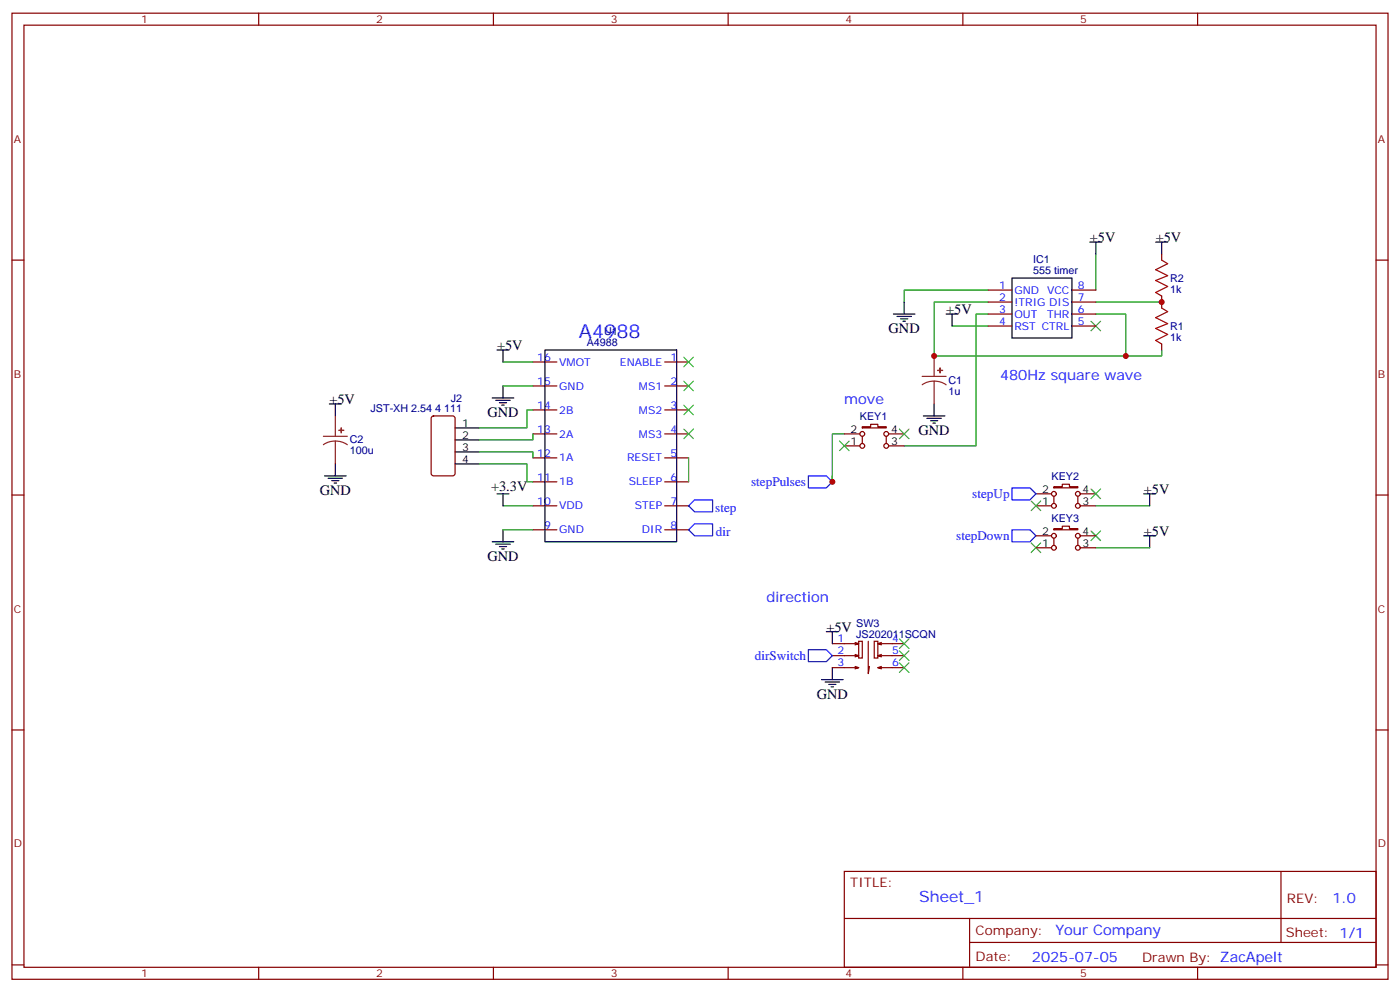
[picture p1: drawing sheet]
<svg xmlns="http://www.w3.org/2000/svg" width="412mm" height="292mm" viewBox="0 0 412 292" stroke-linecap="round" stroke-linejoin="round" font-family="sans-serif">
<g fill="none" stroke="#870000" stroke-width=".35">
<path d="M3.5 3.9h405.4v284.3h-405.4zM7.1 7.4h398.2v277.3h-398.2zM76.2 3.9v3.5M145.3 3.9v3.5M214.5 3.9v3.5M283.6 3.9v3.5M352.8 3.9v3.5M3.5 76.6h3.6M342.2 74.8v1.8M405.3 76.6h3.6M291 85.4h7.1M291 88.9h7.1"/>
<path d="M291 92.4h7.1M291 96h7.1M315.7 85.4h7.1M315.7 88.9h7.1M315.7 92.4h7.1M315.7 96h7.1M342.2 87.1v3.6M157 106.5h7M157 113.6h7M195.8 106.5h7M195.8 113.6h7M342.2 101.2v1.8"/>
<path d="M127.2 122.6l.5-.2h5.6l.7 .4 .1 16.5-.5 .7-5.9 .1-.6-.5-.1-16.5zM157 120.6h7M157 127.7h7M157 134.8h7M195.8 120.6h7M195.8 127.7h7M195.8 134.8h7M248.7 127.7h4.6M248.7 131.2h4.6M254 125.6h2.5v-.7h2.1v.7h2.5v.3h-7.1zM254 128.4v2.1M261.1 128.4v2.1"/>
<path d="M261.8 127.7h4.5M261.8 131.2h4.5M3.5 145.7h3.6M157 141.8h7M157 148.9h7M157 155.9h7M195.8 141.8h7M195.8 148.9h7M195.8 155.9h7M305.2 148.9h4.5M305.2 145.3h4.5M305.2 157.7h4.5"/>
<path d="M310.4 143.2h2.5v-.7h2.1v.7h2.5v.4h-7.1zM310.4 155.6h2.5v-.7h2.1v.7h2.5v.3h-7.1zM310.4 146v2.2M310.4 158.4v2.1M317.5 146v2.2M317.5 158.4v2.1M318.2 148.9h4.6M318.2 145.3h4.6M318.2 157.7h4.6M405.3 145.7h3.6M305.2 161.2h4.5M318.2 161.2h4.6"/>
<path d="M245.2 189.4h7.7l-1 .4M245.2 193h7.7l-1 .3M245.2 196.5h7.7l-1 .3M251.9 189.1l1 .3M251.9 192.6l1 .4M251.9 196.1l1 .4M252.9 188.7h1.1v5h-1.1zM255.8 188.7v9.6l.3-2.2M257.5 188.7h1.1v5h-1.1zM259.6 189.1l-1 .3M259.6 192.6l-1 .4M259.6 196.1l-1 .4"/>
<path d="M266.3 189.4h-7.7l1 .4M266.3 193h-7.7l1 .3M266.3 196.5h-7.7l1 .3M3.5 214.8h3.6M405.3 214.8h3.6M248.7 256.5h156.6v28.2h-156.6zM377.3 256.5v20.9M248.7 270.3h156.5M285.6 277.4h119.6M285.6 270.3v14.1M3.5 284h3.6M76.2 284.7v3.5"/>
<path d="M145.3 284.7v3.5M214.5 284.7v3.5M283.6 284.7v3.5M352.8 284.7v3.5M405.3 284h3.6"/>
<circle cx="254" cy="127.7" r=".71"/>
<circle cx="254" cy="131.2" r=".71"/>
<circle cx="261.1" cy="127.7" r=".71"/>
<circle cx="261.1" cy="131.2" r=".71"/>
<circle cx="310.4" cy="145.3" r=".71"/>
<circle cx="310.4" cy="148.9" r=".71"/>
<circle cx="310.4" cy="157.7" r=".71"/>
<circle cx="317.5" cy="157.7" r=".71"/>
<circle cx="317.5" cy="145.3" r=".71"/>
<circle cx="317.5" cy="148.9" r=".71"/>
<circle cx="310.4" cy="161.2" r=".71"/>
<circle cx="317.5" cy="161.2" r=".71"/>
</g>
<g fill="none" stroke="#000" stroke-width=".35">
<path d="M321 71.3h3.6M322.8 71.3v3.5M340.4 71.3h3.6M342.2 71.3v3.5M263.2 92.4h6.3M264.2 93.1h4.3M265.3 93.8h2.1M266 94.5h.7M266.3 88.9v3.5M278.7 92.4h3.5M280.5 92.4v3.6M298.1 81.8h17.6v17.7h-17.6z"/>
<path d="M97 118.9h3.5M98.8 118.9v3.5M145 117.1h6.3M146 117.8h4.3M146.4 103h3.5M147.1 118.5h2.1M147.8 119.2h.7M148.2 103v3.5M148.2 113.6v3.5M160.5 103h38.8v56.5h-38.8zM275.2 118.9v3.5M98.8 136.5v3.6"/>
<path d="M134.1 133h7M134.1 129.5h7M134.1 125.9h7M134.1 136.5h7M272 122.4h6.3M273 123.1h4.3M274.1 123.8h2.1M274.8 124.5h.7M95.6 140.1h6.4M96.7 140.8h4.2M97.7 141.5h2.1M98.4 142.2h.7"/>
<path d="M145 159.5h6.3M146.4 145.3h3.5M148.2 145.3v3.6M148.2 155.9v3.6M336.9 145.3h3.5M336.9 157.7h3.5M338.7 145.3v3.6M338.7 157.7v3.5M146 160.2h4.3M147.1 160.9h2.1M147.8 161.6h.7M243.4 185.9h3.5"/>
<path d="M245.2 185.9v3.5M245.2 196.5v3.5M242 200h6.4M243.1 200.7h4.2M244.1 201.4h2.1M244.8 202.1h.7"/>
</g>
<g fill="none" stroke="#008700" stroke-width=".35">
<path d="M322.8 74.8v10.6M280.5 96h10.5M291 92.4h-3.5v38.8h-21.2M291 88.9h-15.8v15.9h56.4v-12.4h-8.8M291 85.4h-24.7v3.5M322.8 88.9h19.4M148.2 106.5h8.8M148.2 113.6h8.8M342.2 103v1.8h-10.6M141.1 133h15.9v1.8M141.1 136.5h14.1v5.3h1.8M157 120.6h-1.8v5.3h-14.1"/>
<path d="M157 127.7v1.8h-15.9M202.8 134.8v7M248.7 127.7h-3.5v14.1v-1.7M148.2 148.9h8.8M148.2 155.9h8.8M322.8 148.9h15.9M322.8 161.2h15.9"/>
</g>
<path d="M271.6 110.8h7.1M275.2 112.2l-1.9 .2-1.7 .8M275.2 112.2l1.8 .2 1.7 .8M275.2 104.8v6M275.2 112.2v6.7M95.2 128.4h7.1M98.8 129.8l-1.9 .3-1.7 .8M98.8 129.8l1.8 .3 1.7 .8M98.8 122.4v6M98.8 129.8v6.7" fill="none" stroke="#8c2424" stroke-width=".35"/>
<g fill="#8c2424" stroke="#8c2424" stroke-width=".35">
<path d="M99.8 126.6l1.4 .1z"/>
<path d="M100.5 125.9v1.5z"/>
<path d="M276.2 109h1.4z"/>
<path d="M276.9 108.3v1.4z"/>
</g>
<g fill="none" stroke="#3c3" stroke-width=".35">
<path d="M321.4 94.5l2.8 2.9M324.2 94.5l-2.8 2.9M201.4 119.2l2.9 2.9M201.4 112.2l2.9 2.8M201.4 105.1l2.9 2.8M204.3 119.2l-2.9 2.9M204.3 112.2l-2.9 2.8M204.3 105.1l-2.9 2.8M201.4 126.3l2.9 2.8M204.3 126.3l-2.9 2.8M247.3 129.8l2.8 2.8M250.1 129.8l-2.8 2.8"/>
<path d="M264.9 126.3l2.9 2.8M267.8 126.3l-2.9 2.8M303.7 147.5l2.9 2.8M303.7 159.8l2.9 2.8M306.6 147.5l-2.9 2.8M306.6 159.8l-2.9 2.8M321.4 143.9l2.8 2.9M321.4 156.3l2.8 2.8M324.2 143.9l-2.8 2.9M324.2 156.3l-2.8 2.8M264.9 188l2.9 2.9M264.9 191.6l2.9 2.8"/>
<path d="M264.9 195.1l2.9 2.8M267.8 188l-2.9 2.9M267.8 191.6l-2.9 2.8M267.8 195.1l-2.9 2.8"/>
</g>
<path d="M204.6 154.2h5.3v3.5h-5.3l-1.8-1.8zM204.6 147.1h5.3v3.5h-5.3l-1.8-1.7zM238.1 140.1h5.3l1.8 1.7-1.8 1.8h-5.3zM298.1 143.6h5.3l1.8 1.7-1.8 1.8h-5.3zM298.1 155.9h5.3l1.8 1.8-1.8 1.8h-5.3zM238.1 191.2h5.3l1.8 1.8-1.8 1.7h-5.3z" fill="none" stroke="#00f" stroke-width=".35"/>
<path d="M342.2 76.6l1.8 1-3.6 1.8 3.6 1.7-3.6 1.4 3.6 1.8-3.6 1.8 1.8 1M342.2 90.7l1.8 1-3.6 1.8 3.6 1.7-3.6 1.5 3.6 1.7-3.6 1.8 1.8 1" fill="none" stroke="#a10000" stroke-width=".35"/>
<g fill="#c00">
<circle cx="342.2" cy="88.9" r=".88"/>
<circle cx="331.6" cy="104.8" r=".88"/>
<circle cx="275.2" cy="104.8" r=".88"/>
<circle cx="245.2" cy="141.8" r=".88"/>
</g>
<text font-size="5.6" fill="#00f" x="170.5" y="99.5">A4988</text>
<text font-size="4.6" fill="#00f" x="270.8" y="265.5">Sheet_1</text>
<g font-size="4.2">
<text x="321" y="71.3">+5V</text>
<text x="340.4" y="71.3">+5V</text>
<text x="278.7" y="92.4">+5V</text>
<text x="261.8" y="98.1">GND</text>
<text x="146.4" y="103">+5V</text>
<text x="97" y="118.9">+5V</text>
<text x="143.6" y="122.8">GND</text>
<text x="270.6" y="128.1">GND</text>
<text x="94.2" y="145.7">GND</text>
<text x="144.6" y="144.6">+3.3V</text>
<text x="336.9" y="145.3">+5V</text>
<text x="336.9" y="157.7">+5V</text>
<text x="143.6" y="165.1">GND</text>
<text x="243.4" y="185.9">+5V</text>
<text x="240.6" y="205.7">GND</text>
</g>
<g font-size="4.2" fill="#00f">
<text x="294.6" y="111.8">480Hz square wave</text>
<text x="248.7" y="118.9">move</text>
<text x="225.8" y="177.1">direction</text>
<text x="392.5" y="265.7">1.0</text>
<text x="310.9" y="275.3">Your Company</text>
<text x="304" y="283.1">2025-07-05</text>
</g>
<g font-size="3.9" fill="#00f">
<text x="221.3" y="143">stepPulses</text>
<text x="286.4" y="146.6">stepUp</text>
<text x="210.7" y="150.6">step</text>
<text x="210.9" y="157.7">dir</text>
<text x="281.7" y="158.9">stepDown</text>
<text x="222.4" y="194.2">dirSwitch</text>
</g>
<g font-size="3.9" fill="#800">
<text x="250.5" y="261.1">TITLE:</text>
<text x="379.1" y="265.7">REV:</text>
<text x="287.4" y="275.3">Company:</text>
<text x="378.7" y="275.9">Sheet: 1/1</text>
<text x="287.4" y="282.9">Date:</text>
<text x="336.4" y="283">Drawn By: ZacApelt</text>
</g>
<g font-size="3.2" fill="#800">
<text x="41.6" y="6.9">1</text>
<text x="110.8" y="6.9">2</text>
<text x="179.9" y="6.9">3</text>
<text x="249.1" y="6.9">4</text>
<text x="318.2" y="6.9">5</text>
<text x="4.1" y="42">A</text>
<text x="405.9" y="42">A</text>
<text x="4.1" y="111.1">B</text>
<text x="405.9" y="111.1">B</text>
<text x="4.1" y="180.3">C</text>
<text x="405.9" y="180.3">C</text>
<text x="4.1" y="249.4">D</text>
<text x="405.9" y="249.4">D</text>
<text x="41.6" y="287.7">1</text>
<text x="110.8" y="287.7">2</text>
<text x="179.9" y="287.7">3</text>
<text x="249.1" y="287.7">4</text>
<text x="318.2" y="287.7">5</text>
</g>
<g font-size="3.2" fill="#000080">
<text x="304.3" y="77.4">IC1</text>
<text x="304.3" y="80.6">555 timer</text>
<text x="344.7" y="83">R2</text>
<text x="344.7" y="86.2">1k</text>
<text x="172.8" y="101.9">A4988</text>
<text x="178" y="98.7">U1</text>
<text x="344.7" y="100.3">1k</text>
<text x="344.7" y="97.1">R1</text>
<text x="279.4" y="113">C1</text>
<text x="132.8" y="118.2">J2</text>
<text x="279.4" y="116.2">1u</text>
<text x="109.1" y="121.4">JST-XH 2.54 4 111</text>
<text x="253.3" y="123.6">KEY1</text>
<text x="103" y="130.5">C2</text>
<text x="103" y="133.7">100u</text>
<text x="309.8" y="141.2">KEY2</text>
<text x="309.8" y="153.6">KEY3</text>
<text x="252.2" y="184.6">SW3</text>
<text x="252.2" y="187.7">JS202011SCQN</text>
</g>
<g font-size="3.2" fill="#00f">
<text x="294.3" y="85">1</text>
<text x="294.3" y="88.5">2</text>
<text x="298.8" y="86.4">GND</text>
<text x="298.8" y="90">!TRIG DIS</text>
<text x="308.4" y="86.4">VCC</text>
<text x="317.5" y="88.5">7</text>
<text x="317.5" y="85">8</text>
<text x="294.3" y="92.1">3</text>
<text x="294.3" y="95.6">4</text>
<text x="298.8" y="93.5">OUT</text>
<text x="308.5" y="93.5">THR</text>
<text x="317.5" y="95.6">5</text>
<text x="317.5" y="92.1">6</text>
<text x="298.8" y="97">RST CTRL</text>
<text x="158.2" y="106.2">16</text>
<text x="164.7" y="107.6">VMOT</text>
<text x="182.6" y="107.6">ENABLE</text>
<text x="197.6" y="106.2">1</text>
<text x="158.2" y="113.2">15</text>
<text x="197.6" y="113.2">2</text>
<text x="164.7" y="114.7">GND</text>
<text x="188.2" y="114.7">MS1</text>
<text x="158.2" y="120.3">14</text>
<text x="164.7" y="121.7">2B</text>
<text x="188.2" y="121.7">MS2</text>
<text x="197.6" y="120.3">3</text>
<text x="158.2" y="127.4">13</text>
<text x="164.7" y="128.8">2A</text>
<text x="188.2" y="128.8">MS3</text>
<text x="197.6" y="127.4">4</text>
<text x="158.2" y="134.4">12</text>
<text x="164.7" y="135.8">1A</text>
<text x="184.7" y="135.8">RESET</text>
<text x="197.6" y="134.4">5</text>
<text x="158.2" y="141.5">11</text>
<text x="164.7" y="142.9">1B</text>
<text x="185.2" y="142.9">SLEEP</text>
<text x="197.6" y="141.5">6</text>
<text x="158.2" y="148.5">10</text>
<text x="164.7" y="149.9">VDD</text>
<text x="187" y="149.9">STEP</text>
<text x="197.6" y="148.5">7</text>
<text x="160.3" y="155.6">9</text>
<text x="197.6" y="155.6">8</text>
<text x="164.7" y="157">GND</text>
<text x="189.1" y="157">DIR</text>
<text x="246.7" y="189.1">1</text>
<text x="262.8" y="189.1">4</text>
<text x="246.7" y="192.6">2</text>
<text x="246.7" y="196.1">3</text>
<text x="262.8" y="192.6">5</text>
<text x="262.8" y="196.1">6</text>
</g>
<g font-size="3.2">
<text x="136.2" y="125.6">1</text>
<text x="136.2" y="129.1">2</text>
<text x="250.6" y="130.9">1</text>
<text x="250.6" y="127.4">2</text>
<text x="262.5" y="130.9">3</text>
<text x="262.5" y="127.4">4</text>
<text x="136.2" y="132.6">3</text>
<text x="136.2" y="136.2">4</text>
<text x="307" y="148.5">1</text>
<text x="307" y="145">2</text>
<text x="318.9" y="148.5">3</text>
<text x="318.9" y="145">4</text>
<text x="307" y="160.9">1</text>
<text x="307" y="157.3">2</text>
<text x="318.9" y="160.9">3</text>
<text x="318.9" y="157.3">4</text>
</g>
</svg>
